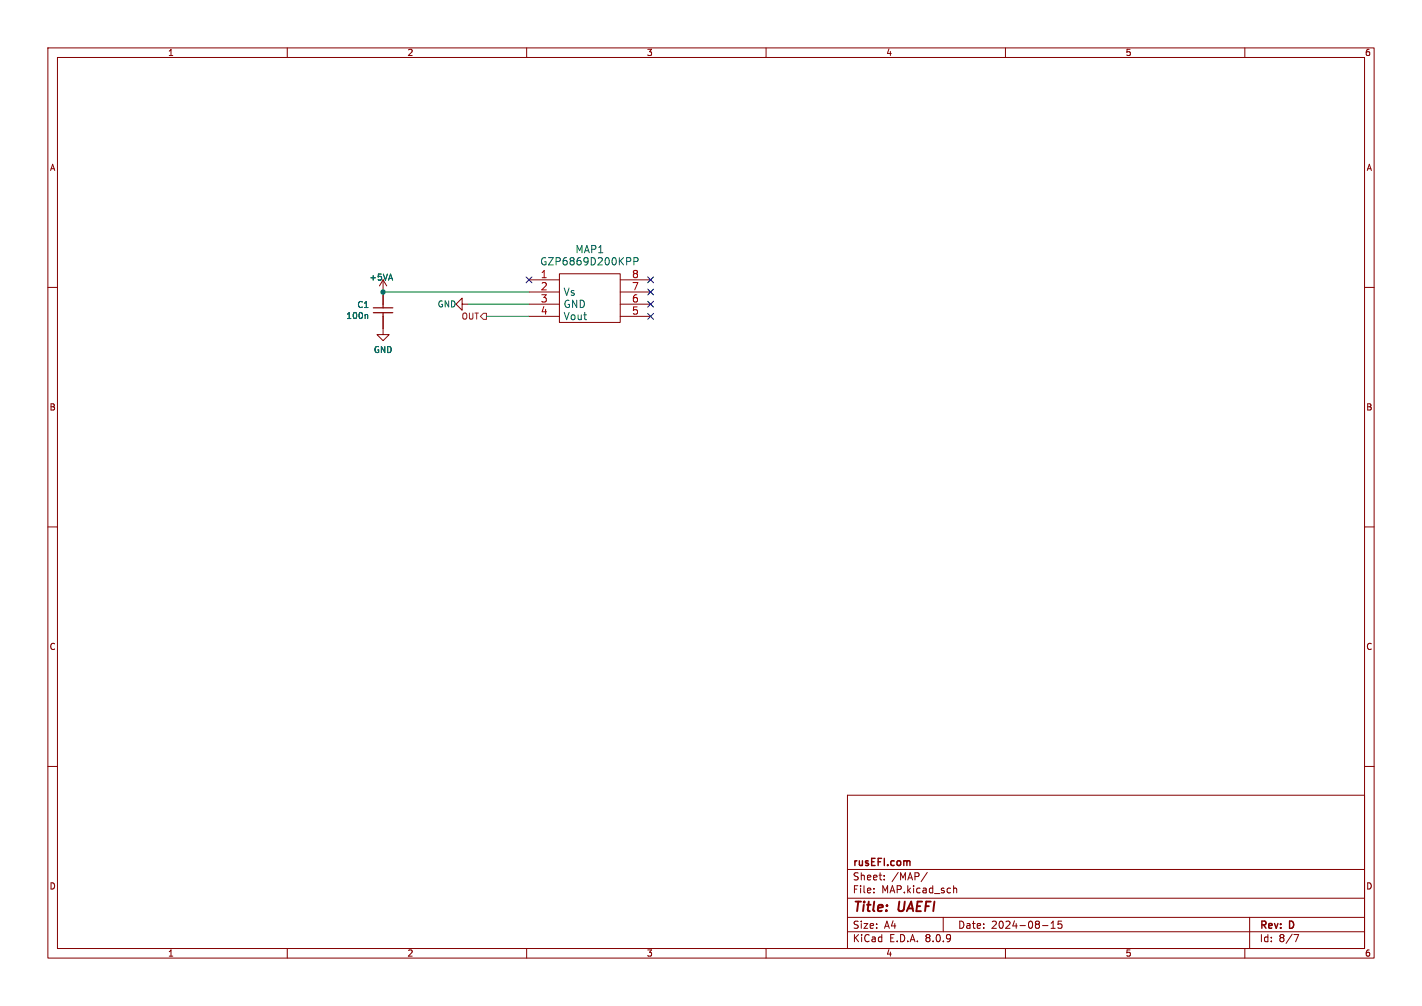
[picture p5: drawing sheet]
<svg xmlns="http://www.w3.org/2000/svg" width="297mm" height="210mm" viewBox="0 0 297 210" stroke-linecap="round" stroke-linejoin="round" font-family="sans-serif">
<g fill="none" stroke="#840000" stroke-width=".21">
<path d="M10 10h277v190h-277zM12 12h273v186h-273zM60 10v2M110 10v2M160 10v2M210 10v2M260 10v2M80 58.4l.8 1.3M80 58.4v5.1M80 58.4l-.8 1.3M110.5 58.4h6.3M116.8 57.2h12.7v10.1h-12.7z"/>
<path d="M129.5 58.4h6.4M10 60h2M80 66v3.9h-1.3l1.3 1.2 1.3-1.2h-1.3M96.5 63.5v1.3l-1.3-1.3 1.3-1.3v1.3h1.3M110.5 61h6.3M110.5 63.5h6.3M110.5 66h6.3M129.5 61h6.4M129.5 63.5h6.4M129.5 66h6.4M285 60h2M10 110h2"/>
<path d="M285 110h2M10 160h2M177 166h108v32h-108zM285 160h2M60 198v2M110 198v2M160 198v2M177 194.5h108M177 191.5h108M177 187.5h108M177 181.5h108M182.5 186.3v.1"/>
<path d="M182.5 185.5v.1M184.7 183.6v.1M184.7 182.8v.1M193.7 182.1l-1.3 2M197 191.5v3M199.2 184.9v1.5M199.2 185.5l.2-.1 .3 .1 .1 .9M210 198v2M217.7 193.2h1.2M219.5 193.8h.9M219.5 192.7l.5-.4v1.5M221.7 192.3h-.7v.7l.2-.1h.5l.1 .3-.1 .5-.2 .1-.5-.1"/>
<path d="M260 198v2M261 191.5v6.5M270.2 195.1h1l-.6 1.5"/>
</g>
<path d="M189.8 179.7l.3 .2v.8" fill="none" stroke="#840000" stroke-width=".3"/>
<path d="M132.4 54.6l.7-.1 .2-.2-.1-.4-.8-.1v1.5M76.6 65.7l.2 .1v.7" fill="none" stroke="#006464" stroke-width=".21"/>
<path d="M78 65.3h4M78 64.3h4M80 63.5v.8M80 65.3v.7" fill="none" stroke="#840000" stroke-width=".25"/>
<path d="M100.3 66l.7-.6h.6v1.3h-.6z" fill="none" stroke="#725600" stroke-width=".21"/>
<path d="M80 61h30.5M97.8 63.5h12.7M101.6 66h8.9" fill="none" stroke="#009600" stroke-width=".21"/>
<path d="M109.9 57.8l1.2 1.2M111.1 57.8l-1.2 1.2M135.3 57.8l1.2 1.2M136.5 57.8l-1.2 1.2M135.3 62.9l1.2 1.2M135.3 60.4l1.2 1.2M135.3 65.4l1.2 1.2M136.5 62.9l-1.2 1.2M136.5 60.4l-1.2 1.2M136.5 65.4l-1.2 1.2" fill="none" stroke="#000084" stroke-width=".21"/>
<circle cx="80" cy="61" r=".46" fill="#009600" stroke="#009600" stroke-width=".21"/>
<g font-size="2.8" fill="#840000">
<text x="178" y="190.9">Title:</text>
<text x="187.7" y="190.9">UAEFI</text>
</g>
<g font-size="2.1" fill="#006464">
<text x="120.1" y="53.1">MAP1</text>
<text x="112.7" y="55.6">GZP6869D200KPP</text>
<text x="117.6" y="62">Vs</text>
<text x="117.6" y="64.5">GND</text>
<text x="117.6" y="67">Vout</text>
</g>
<g font-size="2.1" fill="#a90000">
<text x="112.9" y="58.2">1</text>
<text x="131.9" y="58.2">8</text>
<text x="112.9" y="60.7">2</text>
<text x="112.9" y="63.2">3</text>
<text x="112.9" y="65.8">4</text>
<text x="131.9" y="65.8">5</text>
<text x="131.9" y="63.2">6</text>
<text x="131.9" y="60.7">7</text>
</g>
<g font-size="2.1" fill="#840000">
<text x="178" y="184">Sheet:</text>
<text x="178" y="181.2">rusEFI.com</text>
<text x="186.2" y="184">/MAP/</text>
<text x="178" y="186.7">File:</text>
<text x="184.1" y="186.7">MAP.kicad_sch</text>
<text x="178" y="196.9">KiCad</text>
<text x="178" y="194.1">Size:</text>
<text x="184.7" y="194.1">A4</text>
<text x="185.7" y="196.9">E.D.A.</text>
<text x="193.3" y="196.9">8.0.9</text>
<text x="200" y="194.1">Date:</text>
<text x="207" y="194.1">2024-08-15</text>
<text x="263" y="194.3">Rev:</text>
<text x="263" y="196.9">Id:</text>
<text x="267.1" y="196.9">8/7</text>
<text x="269.4" y="194.3">D</text>
</g>
<g font-size="1.8" fill="#840000">
<text x="35" y="11.9">1</text>
<text x="85" y="11.9">2</text>
<text x="135" y="11.9">3</text>
<text x="185" y="11.9">4</text>
<text x="235" y="11.9">5</text>
<text x="285" y="11.9">6</text>
<text x="10.3" y="35.9">A</text>
<text x="285.3" y="35.9">A</text>
<text x="10.3" y="85.9">B</text>
<text x="285.3" y="85.9">B</text>
<text x="10.3" y="135.9">C</text>
<text x="285.3" y="135.9">C</text>
<text x="10.3" y="185.9">D</text>
<text x="285.3" y="185.9">D</text>
<text x="35" y="199.9">1</text>
<text x="85" y="199.9">2</text>
<text x="135" y="199.9">3</text>
<text x="185" y="199.9">4</text>
<text x="235" y="199.9">5</text>
<text x="285" y="199.9">6</text>
</g>
<g font-size="1.8" fill="#006464">
<text x="77.1" y="58.8">+5VA</text>
<text x="74.5" y="64.5">C1</text>
<text x="91.3" y="64.4">GND</text>
<text x="72.2" y="66.8">100n</text>
<text x="78" y="73.9">GND</text>
</g>
<text font-size="1.8" fill="#725600" x="96.3" y="66.9">OUT</text>
</svg>
